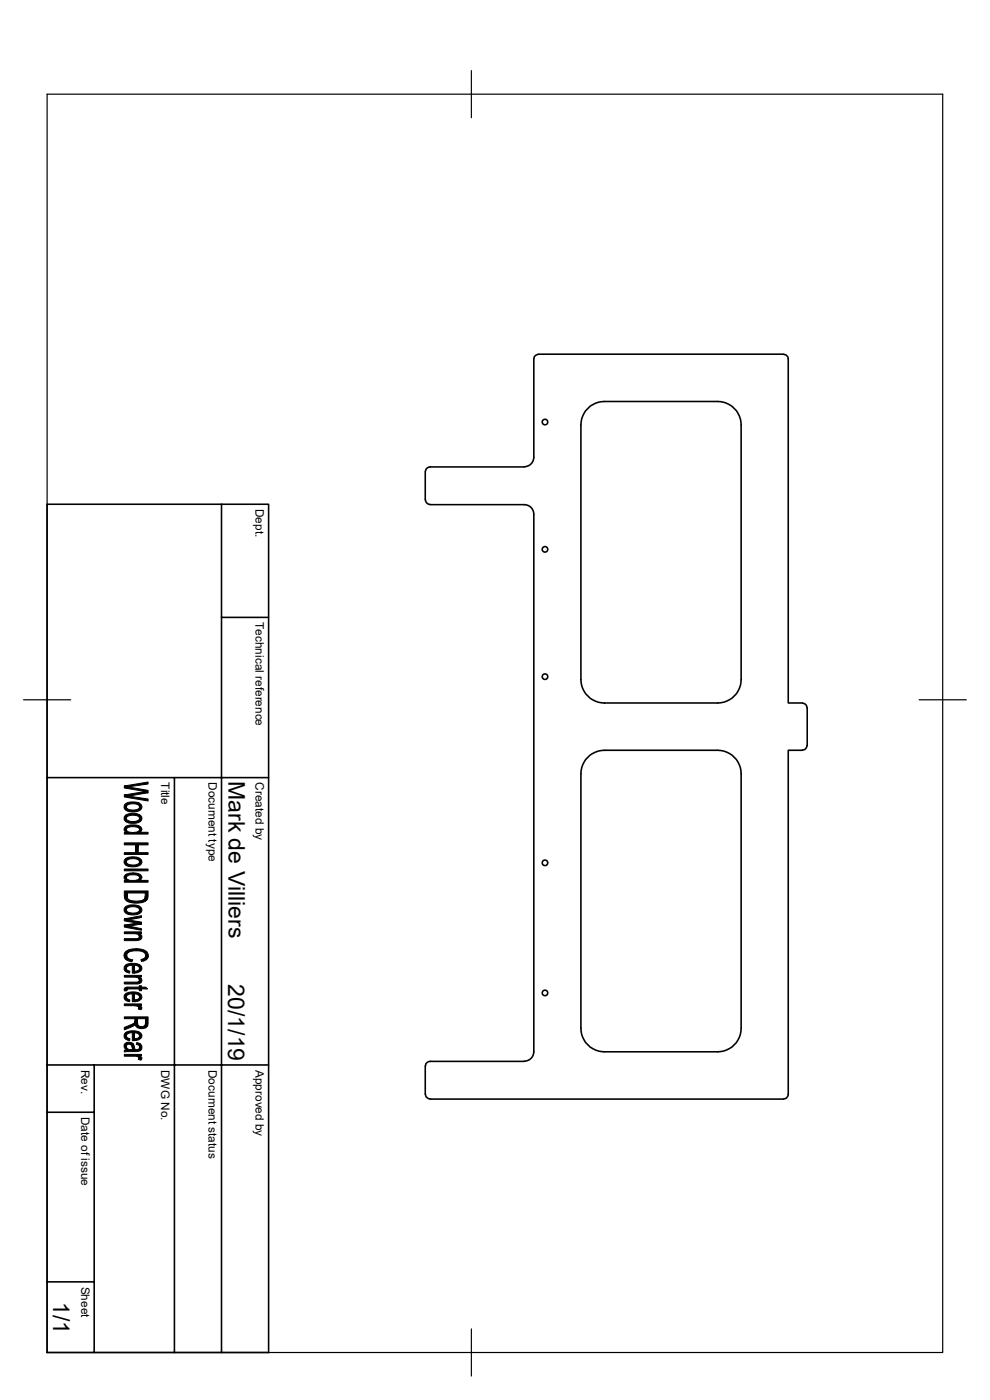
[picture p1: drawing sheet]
<svg xmlns="http://www.w3.org/2000/svg" width="210mm" height="297mm" viewBox="0 0 210 297" stroke-linecap="round" stroke-linejoin="round" font-family="sans-serif">
<g fill="none" stroke="#000" stroke-width=".34">
<path d="M114.2 75.2l-.7 .3-.3 .7v20.8a2.02 2.02 0 0 1-1.9 2M114.2 75.1h52M166.2 75.2l.6 .1 .3 .3 .1 .6v72.9h3M111.3 99.1h-20.1l-.6 .3-.3 .6M125.2 86.2a5.3 5.3 0 0 1 3-1h24a5.1 5.1 0 0 1 5 5v53.9a5.1 5.1 0 0 1-5 5h-24a5.1 5.1 0 0 1-5-5v-53.9a5.1 5.1 0 0 1 2-4zM10 107h47v179.9h-47zM47 107v179.9M90.2 100v6M90.3 106l.3 .7 .6 .3M91.2 107.1h20.1a2.02 2.02 0 0 1 1.9 2v114a2.02 2.02 0 0 1-1.9 2M47 131h10M170.2 149.2l.5 .1 .4 .3 .1 .6"/>
<path d="M171.2 158.2l-.3 .6-.7 .4h-3v73l-.1 .4-.3 .4-.6 .1M171.2 150.2v8M10 165h47M37 165v121.9M125.2 160.2a5.3 5.3 0 0 1 3-1h24a5.1 5.1 0 0 1 5 5v53.9a5.1 5.1 0 0 1-5 5h-24a5.1 5.1 0 0 1-5-5v-53.9a5.1 5.1 0 0 1 2-4zM10 236h10M10 225.9h47M20 225.9v61M90.2 226.1v6.1M90.3 232.2l.3 .6 .6 .3M91.2 233.2h75M111.3 225.2h-20.1l-.6 .3-.3 .6"/>
<path d="M10 271.9h10"/>
<circle cx="115.6" cy="89.5" r=".59"/>
<circle cx="115.6" cy="116.5" r=".59"/>
<circle cx="115.6" cy="143.6" r=".59"/>
<circle cx="115.6" cy="183.1" r=".59"/>
<circle cx="115.6" cy="210.7" r=".59"/>
</g>
<path d="M10 20h190v266.9h-190zM100 15v10M5 148.5h10M195 148.5h10M100 281.9v10" fill="none" stroke="#000" stroke-width=".25"/>
<g fill="#000" stroke="#000" stroke-width=".21">
<path d="M26.6 175.4l.2-.1v1.3a.68 .68 0 0 1-.5-.5 .68 .68 0 0 1 .3-.7z" fill-rule="evenodd"/>
<path d="M26.8 170.4a3.7 3.7 0 0 1 2.8 0v.8a1.61 1.61 0 0 0-2.1-.6l-.4 .2-.3 .4z" fill-rule="evenodd"/>
<path d="M26.8 172.8l.6-.2a3.2 3.2 0 0 1 2.2 .2v.8a1.38 1.38 0 0 0-1.7-.6l-.8 .2-.3 .4z" fill-rule="evenodd"/>
<path d="M26.5 170.6l.3-.2v.8a1.61 1.61 0 0 0 2 .6l.7-.4 .1-1a.96 .96 0 0 1 .4 1.1 .96 .96 0 0 1-1 .7 2.16 2.16 0 0 1-2.7-.8z" fill-rule="evenodd"/>
<path d="M26.5 173.1l.3-.3v.8a1.78 1.78 0 0 0 2.4 .5l.4-.4v-.9a.92 .92 0 0 1 .4 1.1 .92 .92 0 0 1-.9 .7h-.1a2.31 2.31 0 0 1-2.7-.7z" fill-rule="evenodd"/>
<path d="M26.8 175.3l.8-.3a2.17 2.17 0 0 1 2.5 .9l-.1 .4-.4 .3v-.6a1.72 1.72 0 0 0-2-.6l-.6 .3-.2 .3z" fill-rule="evenodd"/>
<path d="M26.4 178.8h5v.4h-2.1l-.6 1.7v-1.7h-2.3z" fill-rule="evenodd"/>
<path d="M26.4 166.8l5-.9v.4l-4.3 .7z" fill-rule="evenodd"/>
<path d="M26.4 166.8l5 .9v.5l-.8-.3-4.2-.7z" fill-rule="evenodd"/>
<path d="M26.4 168.7l4.2-.8 .8 .3-4.2 .7z" fill-rule="evenodd"/>
<path d="M26.4 168.7l5 .8v.4l-5-.8z" fill-rule="evenodd"/>
<path d="M26.4 176.6h.4v-.5a2.1 2.1 0 0 0 2.8 0v.5h1.8v.4h-5z" fill-rule="evenodd"/>
<path d="M26.4 184.4h5v.3h-5z" fill-rule="evenodd"/>
<path d="M26.6 185.6l.2-.1v1.3a.65 .65 0 0 1-.5-.5 .65 .65 0 0 1 .3-.7z" fill-rule="evenodd"/>
<path d="M29.5 198v.7z" fill-rule="evenodd"/>
<path d="M26.8 182.1l.6-.2a3.2 3.2 0 0 1 2.2 .2v.7a1.66 1.66 0 0 0-2.2-.5l-.3 .1-.3 .4z" fill-rule="evenodd"/>
<path d="M26.8 192.3a3.4 3.4 0 0 1 2.8 0v.7a1.61 1.61 0 0 0-2.1-.6l-.4 .2-.3 .4z" fill-rule="evenodd"/>
<path d="M26.4 194.9l3.6-.6v.3l-2.9 .6z" fill-rule="evenodd"/>
<path d="M26.4 194.9l3.6 .7v.4l-3.6-.6z" fill-rule="evenodd"/>
<path d="M26.4 196.3l2.8-.5 .8 .2-2.8 .5z" fill-rule="evenodd"/>
<path d="M26.4 196.3l3.6 .7v.4l-3.6-.7z" fill-rule="evenodd"/>
<path d="M26.4 197.7h3.6v.3h-.5v.4l-.3-.2-.5-.1h-2.3z" fill-rule="evenodd"/>
<path d="M26.5 182.3l.3-.2v.7a1.78 1.78 0 0 0 2.4 .5l.4-.3v-.9a.92 .92 0 0 1 .4 1 .92 .92 0 0 1-.9 .7l-.1 .1a2.31 2.31 0 0 1-2.7-.8z" fill-rule="evenodd"/>
<path d="M26.8 185.5l.5-.2a2.74 2.74 0 0 1 2.7 .5l.1 .4-.1 .3-.4 .3v-.6a1.56 1.56 0 0 0-1.9-.6l-.7 .3-.2 .3z" fill-rule="evenodd"/>
<path d="M26.5 192.4l.3-.1v.7a1.7 1.7 0 0 0 2.2 .6l.6-.4v-.9a.92 .92 0 0 1 .4 1.1 .92 .92 0 0 1-.9 .6l-.1 .1a2.24 2.24 0 0 1-2.7-.8z" fill-rule="evenodd"/>
<path d="M26.4 199.1h2.4a.57 .57 0 0 0 .7-.4l.1-.6a.78 .78 0 0 1 .4 1 .78 .78 0 0 1-1 .4l-2.6 .1z" fill-rule="evenodd"/>
<path d="M27 189.4v.7a1.23 1.23 0 0 0 1.5 1 1.99 1.99 0 0 0 2.3-.7v-.3l.1 1.1-.7 .3-1.7 .1-1-.2-.5-.2z" fill-rule="evenodd"/>
<path d="M26.4 180.9h2.3l.6-1.7v1.7h2.1v.4h-5z" fill-rule="evenodd"/>
<path d="M26.4 186.8h.4v-.4a2.2 2.2 0 0 0 2.7 0l.1-.2v.6h1.8v.4h-5z" fill-rule="evenodd"/>
<path d="M26.4 189h5v1.5l-.5 .7-.1-1.8h-3.8v1.8l-.4-.3-.2-.4z" fill-rule="evenodd"/>
<path d="M26.5 209.6l.4-.2v.8h-.5l-.1-.2z" fill-rule="evenodd"/>
<path d="M26.7 204.7l.1-.1 .1 1.1 .7 .3-.1 .5a1 1 0 0 1-1-.5 1 1 0 0 1 0-1.1z" fill-rule="evenodd"/>
<path d="M26.5 211l.3-.3v1l.8 .4-.1 .4a1.01 1.01 0 0 1-1-.4 1.01 1.01 0 0 1 0-1.1z" fill-rule="evenodd"/>
<path d="M26.9 202.7a1.13 1.13 0 0 0 1.3 .9l-.2 .4-1.2-.4z" fill-rule="evenodd"/>
<path d="M26.4 218l2-.9 .2-.5 .1 .7-.5 .4-1.8 .8z" fill-rule="evenodd"/>
<path d="M29.5 207.3v.6z" fill-rule="evenodd"/>
<path d="M26.8 204.6a3.7 3.7 0 0 1 2.8 .1v.7l-.2-.4-.9-.2v1.7h-.4v-1.7l-.8 .1-.5 .5z" fill-rule="evenodd"/>
<path d="M26.8 210.7h.1a3.4 3.4 0 0 1 2.7 0v.8l-.4-.5-.7-.1v1.6h-.4v-1.7l-1 .2-.3 .5z" fill-rule="evenodd"/>
<path d="M26.8 219a3.4 3.4 0 0 1 2.8 0v.8l-.3-.5-.8-.2v1.7h-.4v-1.7l-1 .2-.3 .5z" fill-rule="evenodd"/>
<path d="M26.4 206.9h3.6v.4h-.5v.3l-.3-.2-.5-.1h-2.3z" fill-rule="evenodd"/>
<path d="M26.4 213h3.6v.3h-.5v.5l-.2-.2-.4-.2h-2.5z" fill-rule="evenodd"/>
<path d="M28.5 204.8v1.2h.4l.6-.3 .1-1a.9 .9 0 0 1 .4 1 .9 .9 0 0 1-.9 .7l-.6 .1z" fill-rule="evenodd"/>
<path d="M26.4 208.4h2.6a.44 .44 0 0 0 .5-.5l.1-.6a.78 .78 0 0 1 .4 1 .78 .78 0 0 1-1 .4h-2.6z" fill-rule="evenodd"/>
<path d="M28.5 210.9v1.2l.6-.1 .4-.2 .1-1.1a.9 .9 0 0 1 .4 1.1 .9 .9 0 0 1-.9 .6l-.6 .1z" fill-rule="evenodd"/>
<path d="M29.5 213.3l.3 .1a.4 .4 0 0 1 .3 .4 .4 .4 0 0 1-.2 .4l-.6-.1z" fill-rule="evenodd"/>
<path d="M28.5 219.1v1.3l.6-.1 .4-.3 .1-1a.9 .9 0 0 1 .4 1 .9 .9 0 0 1-.9 .7l-.6 .1z" fill-rule="evenodd"/>
<path d="M29.2 216.1v.9a.86 .86 0 0 0 .8 .8 .86 .86 0 0 0 .9-.7v1l-1 .1-.7-.2z" fill-rule="evenodd"/>
<path d="M29.9 203.6l.8-.4 .2-.5v1l-.9 .3z" fill-rule="evenodd"/>
<path d="M26.9 209.4h2.6v-.3h.5v.3h.9l.4 .4h-1.3v.4h-.5v-.4h-2.4l-.2 .2z" fill-rule="evenodd"/>
<path d="M26.4 215.7h5l-.1 1.9-.4 .5v-2h-1.7l-.1 1.9-.4-.5-.1-1.4h-2.2z" fill-rule="evenodd"/>
<path d="M26.7 201.8l1.3-.5h1.8a1.49 1.49 0 0 1 1.6 1.9l-.5 .5v-1a1.6 1.6 0 0 0-2-1 1.66 1.66 0 0 0-2 1l-.1 .9a1.08 1.08 0 0 1-.1-1.8z" fill-rule="evenodd"/>
<path d="M26.8 222v.7z" fill-rule="evenodd"/>
<path d="M26.5 219.2l.3-.2v1l.8 .3-.1 .5a1.05 1.05 0 0 1-1.1-1.4z" fill-rule="evenodd"/>
<path d="M26.5 221.4a1.39 1.39 0 0 1 1.8 0l-.1 1.2a1.24 1.24 0 0 0-.9-1.1l-.4 .2-.1 .9a.81 .81 0 0 1-.3-1.2z" fill-rule="evenodd"/>
<path d="M29 221.2l.6 .2v.8a.59 .59 0 0 0-.7-.6z" fill-rule="evenodd"/>
<path d="M26.4 223.7h3.6v.3h-.5v.5l-.2-.3-.6-.1h-2.3z" fill-rule="evenodd"/>
<path d="M26.8 222.3l.7 .4h.7l.1-1.3 .2 .6a.56 .56 0 0 0 .4 .7 .56 .56 0 0 0 .7-.5v-.8a.94 .94 0 0 1 .4 1.1 .94 .94 0 0 1-1.1 .6l-2.5 .1v-.4l.4-.1z" fill-rule="evenodd"/>
<path d="M29.5 224l.3 .1a.43 .43 0 0 1 .3 .4 .43 .43 0 0 1-.2 .4l-.6-.2z" fill-rule="evenodd"/>
</g>
<g font-size="4.9">
<text x="48.5" y="165.6" transform="rotate(90 48.5 165.6)">Mark de Villiers</text>
<text x="48.4" y="208.8" transform="rotate(90 48.4 208.8)">20/1/19</text>
<text x="11.3" y="276.2" transform="rotate(90 11.3 276.2)">1/1</text>
</g>
<g font-size="2.5">
<text x="54.2" y="108" transform="rotate(90 54.2 108)">Dept.</text>
<text x="54.2" y="132" transform="rotate(90 54.2 132)">Technical reference</text>
<text x="34.2" y="165.9" transform="rotate(90 34.2 165.9)">Title</text>
<text x="44.2" y="165.9" transform="rotate(90 44.2 165.9)">Document type</text>
<text x="54.2" y="165.9" transform="rotate(90 54.2 165.9)">Created by</text>
<text x="17.2" y="227" transform="rotate(90 17.2 227)">Rev.</text>
<text x="34.2" y="226.9" transform="rotate(90 34.2 226.9)">DWG No.</text>
<text x="44.2" y="226.9" transform="rotate(90 44.2 226.9)">Document status</text>
<text x="54.2" y="226.9" transform="rotate(90 54.2 226.9)">Approved by</text>
<text x="17.2" y="236.9" transform="rotate(90 17.2 236.9)">Date of issue</text>
<text x="17.2" y="272.9" transform="rotate(90 17.2 272.9)">Sheet</text>
</g>
</svg>
